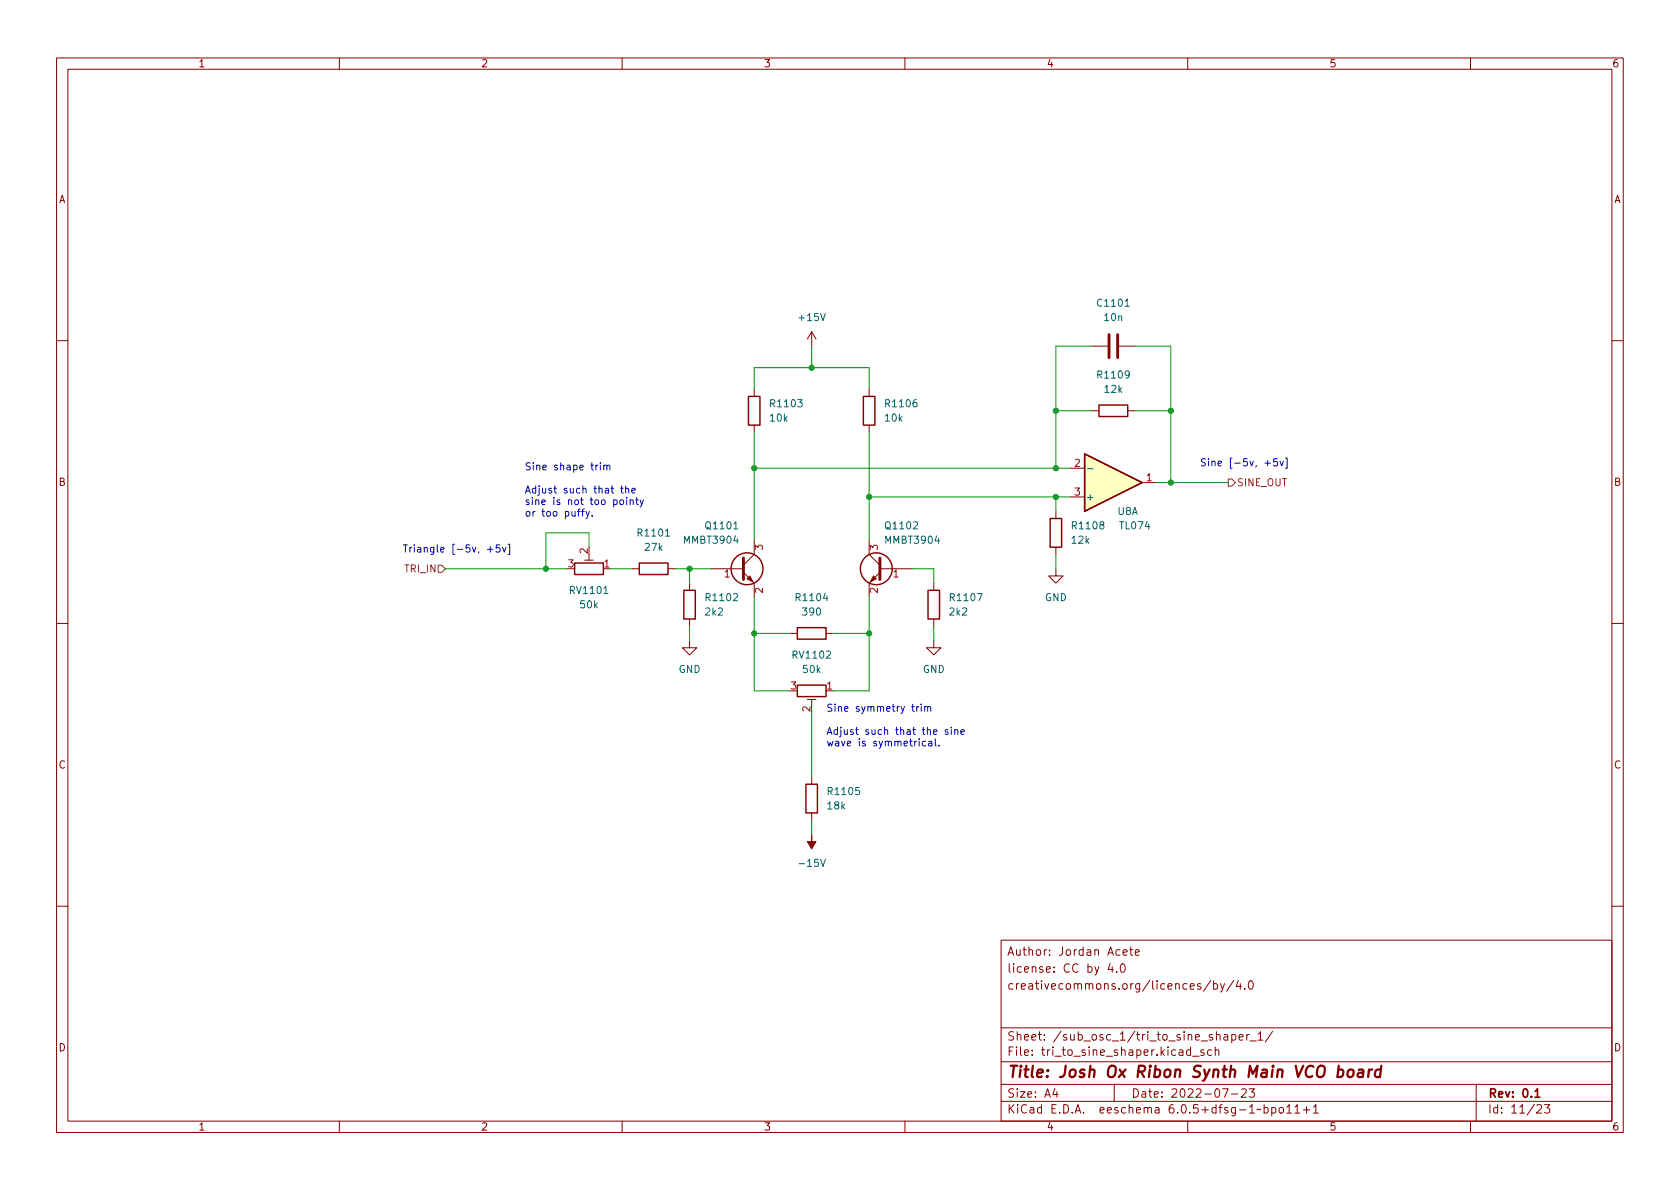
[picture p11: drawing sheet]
<svg xmlns="http://www.w3.org/2000/svg" width="297mm" height="210mm" viewBox="0 0 297 210" stroke-linecap="round" stroke-linejoin="round" font-family="sans-serif">
<g fill="none" stroke="#840000" stroke-width=".18">
<path d="M10 10.2h277v190.1h-277zM12 12.2h273v186.1h-273zM60 10.2v2M110 10.2v2M160 10.2v2M210 10.2v2M260 10.2v2M143.5 58.7v2.5M143.5 58.7l-.8 1.2M143.5 58.7l.8 1.2M10 60.2h2M133.3 68.8v1.3"/>
<path d="M133.3 75.2v1.2M153.7 68.8v1.3M153.7 75.2v1.2M193 72.6h1.3M193 61.2h2.8M197.9 61.2h2.8M199.4 72.6h1.3M285 60.2h2M103.4 99.1h1.5M104.1 98v1.1M133.3 95.5v2.5l-1.9 1.9M153.7 95.5v2.5l1.9 1.9"/>
<path d="M186.7 90.4v1.3M186.7 96.8v1.2M189.2 82.8h2.6M189.2 87.9h2.6M201.9 85.3h2.6M10 110.2h2M111.8 100.6h1.2M118.1 100.6h1.3M121.9 113.3v1.2h1.3l-1.3 1.3-1.3-1.3h1.3M121.9 103.1v1.3M121.9 109.5v1.2M125.7 100.6h5.7"/>
<path d="M131.4 101.2l1.9 1.9v2.6M139.7 112h1.3M146 112h1.3M155.6 101.2l-1.9 1.9v2.6M155.6 100.6h5.7M165.1 113.3v1.2h-1.3l1.3 1.3 1.3-1.3h-1.3M165.1 103.1v1.3M165.1 109.5v1.2M186.7 100.6v1.2h1.3l-1.3 1.3-1.3-1.3h1.3M285 110.2h2M142.7 123.7h1.6M143.5 123.7v1"/>
<path d="M143.5 137.4v1.3M143.5 143.8v1.2M10 160.2h2M177 166.3h108v32h-108zM196.3 170.4l-.4 1h1M196.6 170.9v1M197.4 171.8v.1M198.2 170.6l.2-.2a.81 .81 0 0 1 .6 .7 .81 .81 0 0 1-.3 .8h-.1a.81 .81 0 0 1-.4-1.3zM198.6 168.4l.7-.1-.1-.3-.4-.1-.2 .2v.8h.6M199.7 167.9h.6M199.9 167.4v1.3l.4 .2M200.7 168.4l.7-.1v-.3l-.5-.1-.2 .2 .1 .8h.6"/>
<path d="M214.1 173.4l-1.3 1.9M214.6 174l.4-.1 .3 .3v.4l-.2 .3h-.5M214.6 173.4v1.5M215.8 173.9l.3 1M216.5 173.9l-.5 1.4-.2 .1M218.1 173.4l-1.2 1.9M218.9 173.4l-.3 1h.9M219.3 173.9v1M220.1 174.8v.1M220.9 173.6l.2-.2a.81 .81 0 0 1 .6 .7 .81 .81 0 0 1-.3 .8h-.2a.81 .81 0 0 1-.3-1.3zM285 160.2h2M60 198.3v2"/>
<path d="M110 198.3v2M160 198.3v2M177 194.8h108M177 191.8h108M177 187.8h108M177 181.8h108M186.5 192.5l-.4 1h1M186.9 193v1M197 191.8v3M210 198.3v2M210.5 185.7l-.4-.1-.3 .3v.4l.1 .3h.6M210.5 185.1v1.5"/>
<path d="M210.9 186.8h1.1M212.9 185.7l-.4-.1-.2 .2 .1 .3 .5 .1v.4h-.6M214.2 185.7l-.4-.1-.3 .3v.4l.1 .3h.6M214.9 185.8l.2-.2 .3 .1 .1 .9M214.9 185.1v1.5M216.1 192.5h1l-.6 1.5M216.4 183h.6l.1 .9M217.1 183.3l-.5 .1a.29 .29 0 0 0-.2 .2 .29 .29 0 0 0 .2 .3h.5M217.7 193.5h1.2M217.8 183l.4-.1 .3 .3v.4l-.1 .3h-.6M217.8 182.9v1.5M219.1 183.4l.7-.1-.1-.3-.4-.1-.2 .2v.8h.6"/>
<path d="M219.5 192.7l.6-.2 .2 .2 .1 .3-1 1h1M220.4 182.9v1M220.9 192.5h.9l-.5 .6 .4 .1v.7l-.2 .1h-.4l-.2-.1M220.9 182.9l-.3 .1-.2 .2M221 184.1h1.1M222.4 182.9l.5-.5v1.5M222.4 183.9h.9M223.5 195.9l.4-.1 .3 .3v.4l-.1 .3h-.6M223.5 195.3v1.5M224.9 195.9l.4-.1 .3 .3v.4l-.2 .3h-.5M224.9 195.8v1.5M225 182.4l-1.3 1.9"/>
<path d="M226.3 195.9l.3-.1 .3 .3v.4l-.3 .3h-.3l-.2-.3v-.4zM227.5 195.8l.4-.5v1.5M227.5 196.8h.9M228.9 195.8l.5-.5v1.5M228.9 196.8h.9M230.4 196.3h1.2M231 195.7v1.1M232.2 195.8l.4-.5v1.5M232.2 196.8h.9M260 198.3v2M261 191.8v6.5M271.7 195.5l.6-.2 .2 .2 .1 .3-.9 1h.9"/>
<path d="M273.1 195.3h.9l-.5 .6 .4 .1v.7l-.2 .1h-.4l-.2-.1"/>
</g>
<path d="M271.4 193l.4-.5v1.5M271.4 194h.9" fill="none" stroke="#840000" stroke-width=".3"/>
<path d="M236.6 189.2l.2-.1 .6 .1 .1 .3v.6a.66 .66 0 0 1-1 .3M238.4 189.3a.52 .52 0 0 1 .5-.2 .52 .52 0 0 1 .4 .4v.6a.55 .55 0 0 1-.5 .4 .55 .55 0 0 1-.6-.4zM240.2 189.2l.2-.1 .6 .1-.1 1.3M241 189.6l-.6 .1a.4 .4 0 0 0-.4 .3 .4 .4 0 0 0 .3 .5l.7-.1M242.1 189.1l-.2 1.4M242.6 189.1l-.4 .1-.2 .3M244.1 189.2a.66 .66 0 0 0-.9 .3l-.1 .6 .1 .3 .2 .1 .6-.1M244.2 188.5l-.2 2" fill="none" stroke="#840000" stroke-width=".4"/>
<g fill="none" stroke="#840000" stroke-width=".25">
<path d="M132.3 70.1h2.1v5.1h-2.1zM152.7 70.1h2v5.1h-2zM194.3 71.6h5.1v2.1h-5.1zM101.6 99.6h5.1v2h-5.1zM113 99.6h5.1v2h-5.1zM185.7 91.7h2v5.1h-2zM191.8 80.3l10.1 5-10.1 5.1zM120.9 104.4h2v5.1h-2zM141 111h5v2h-5zM164.1 104.4h2v5.1h-2zM141 121.2h5v2h-5zM142.5 138.7h2v5.1h-2z"/>
<circle cx="132.1" cy="100.6" r="2.82"/>
<circle cx="154.9" cy="100.6" r="2.82"/>
</g>
<g fill="#840000" stroke="#840000" stroke-width=".18">
<path d="M143.5 147.6v1.2h.8l-.8 1.3-.8-1.3h.8z"/>
<path d="M154.4 101.8l.5 .6-1 .5z"/>
<path d="M132.1 102.4l.5-.6 .5 1.1z"/>
</g>
<path d="M196.1 59.2v4M197.6 59.2v4M131.4 98.7v3.8M155.6 98.7v3.8" fill="none" stroke="#840000" stroke-width=".51"/>
<path d="M191.8 80.3l10.1 5-10.1 5.1z" fill="#ffffc2" stroke="#ffffc2" stroke-width=".18"/>
<path d="M192.3 82.9h.9" fill="none" stroke="#006464" stroke-width=".18"/>
<path d="M77.5 99.9h.6l.6 .7-.6 .6h-.6zM217.2 84.7h.6l.6 .6-.6 .7h-.6z" fill="none" stroke="#725600" stroke-width=".18"/>
<g fill="none" stroke="#0000c2" stroke-width=".18">
<path d="M86.2 97.1h1M86.7 96.7v.9M88.4 96.4h-.6l-.1 .6 .2-.2 .4 .1 .1 .2v.4l-.2 .1-.5-.1M88.9 96.8l.3 .8 .3-.8M89.8 96.2h.3v1.9h-.3M102.1 90.4h.5M102.6 90l-.3 .2v1.1M102.8 90.4h.5M103.3 90l-.3 .2v1.1M103.6 90.4l.3 .9M104.2 90.4l-.4 1.2-.2 .1M104.7 91.2v.1"/>
<path d="M105.7 82.3l-.3 .2M106.2 81.8v.2M106.2 82.3v.8M106.8 82.4l.1-.1h.3l.1 .8M106.8 82.3v.8M107.3 82.4l.2-.1h.3v.8M109.7 88.5l.1-.1 .4 .1 .1 .5-.2 .2h-.3l-.1-.1zM109.7 86.3h.5M109.9 85.9v1.1l.3 .2M110.6 86.5l.2-.2 .3 .1 .1 .8M110.6 85.9v1.3M110.8 88v.1"/>
<path d="M110.8 88.4v.8M111.4 88.5l.2-.1h.3l.1 .8M111.4 88.4v.8M111.7 86.8l.6-.2v-.2l-.4-.1-.2 .2 .1 .6h.5M112.4 88.4h.5M112.6 88v1.1l.3 .1M113.2 88.4l.3 .8M113.8 88.4l-.5 1.1-.1 .2M223.7 81.9h.9M224.1 81.4v1M225.8 81.1h-.6v.6l.2-.1 .4 .1 .1 .1-.1 .5-.1 .1-.5-.1M226.3 81.5l.3 .9 .3-.9"/>
<path d="M227.3 81h.3v1.8h-.3M162.1 124.9v.9M162.5 124.9l-.4 .3M162.9 124.5v.1M162.9 124.9v.9M163.5 125.1l.2-.2 .3 .1v.8M163.5 124.9v.9M163.7 131.1h-.4l-.2 .2 .1 .6h.5M164 125.1l.2-.2 .3 .1 .1 .8M164.2 131.1h.5l.1 .8M164.8 131.4h-.5l-.2 .2 .2 .3h.5M165.4 130.6v1.1l.1 .2"/>
<path d="M166 131.8v.1M167.6 129.1l-.3-.1-.2 .2 .1 .2 .4 .1v.3h-.5M168.2 128.6v.1M168.2 129v.9M168.8 129.1l.2-.1 .3 .1v.8M168.8 129v.9M169.9 129.5l.6-.2-.1-.2-.3-.1-.2 .2 .1 .6h.4"/>
</g>
<g fill="none" stroke="#009600" stroke-width=".18">
<path d="M133.3 68.8v-3.8h20.4v3.8M133.3 76.4v19.1M143.5 61.2v3.8M153.7 76.4v19.1M186.7 72.6h6.3M193 61.2h-6.3v21.6M200.7 61.2h6.3v24.1M200.7 72.6h6.3M104.1 96.8v-2.6h-7.6v6.4M133.3 82.8h55.9M153.7 87.9h35.5M186.7 87.9v2.5"/>
<path d="M186.7 98v2.6M204.5 85.3h12.7M78.7 100.6h21.6M107.9 100.6h3.9M119.4 100.6h6.3M121.9 100.6v2.5M121.9 110.7v2.6M133.3 105.7v16.5h6.4M133.3 112h6.4M147.3 112h6.4M153.7 105.7v16.5h-6.4M161.3 100.6h3.8v2.5"/>
<path d="M165.1 110.7v2.6M143.5 126v11.4M143.5 145v2.6"/>
</g>
<g fill="#009600" stroke="#009600" stroke-width=".18">
<circle cx="133.3" cy="82.8" r=".46"/>
<circle cx="121.9" cy="100.6" r=".46"/>
<circle cx="153.7" cy="112" r=".46"/>
<circle cx="153.7" cy="87.9" r=".46"/>
<circle cx="96.5" cy="100.6" r=".46"/>
<circle cx="133.3" cy="112" r=".46"/>
<circle cx="186.7" cy="87.9" r=".46"/>
<circle cx="186.7" cy="82.8" r=".46"/>
<circle cx="186.7" cy="72.6" r=".46"/>
<circle cx="207" cy="72.6" r=".46"/>
<circle cx="207" cy="85.3" r=".46"/>
<circle cx="143.5" cy="65" r=".46"/>
</g>
<text font-size="2.8" fill="#840000" x="178" y="190.6">Title: Josh Ox Ribon Synth Main VCO board</text>
<g font-size="2.1" fill="#840000">
<text x="178" y="172">license: CC by 4.0</text>
<text x="178" y="169">Author: Jordan Acete</text>
<text x="178" y="175">creativecommons.org/licences/by/4.0</text>
<text x="178" y="184">Sheet: /sub_osc_1/tri_to_sine_shaper_1/</text>
<text x="178" y="186.7">File: tri_to_sine_shaper.kicad_sch</text>
<text x="178" y="196.9">KiCad E.D.A. eeschema 6.0.5+dfsg-1~bpo11+1</text>
<text x="178" y="194.1">Size: A4</text>
<text x="200" y="194.1">Date: 2022-07-23</text>
<text x="263" y="194.1">Rev: 0.1</text>
<text x="263" y="196.9">Id: 11/23</text>
</g>
<g font-size="1.8" fill="#840000">
<text x="35" y="11.9">1</text>
<text x="85" y="11.9">2</text>
<text x="135" y="11.9">3</text>
<text x="185" y="11.9">4</text>
<text x="235" y="11.9">5</text>
<text x="285" y="11.9">6</text>
<text x="10.3" y="35.9">A</text>
<text x="285.3" y="35.9">A</text>
<text x="10.3" y="85.9">B</text>
<text x="285.3" y="85.9">B</text>
<text x="10.3" y="135.9">C</text>
<text x="285.3" y="135.9">C</text>
<text x="10.3" y="185.9">D</text>
<text x="285.3" y="185.9">D</text>
<text x="35" y="199.9">1</text>
<text x="85" y="199.9">2</text>
<text x="135" y="199.9">3</text>
<text x="185" y="199.9">4</text>
<text x="235" y="199.9">5</text>
<text x="285" y="199.9">6</text>
</g>
<g font-size="1.8" fill="#006464">
<text x="141.4" y="56.8">+15V</text>
<text x="194.2" y="54.2">C1101</text>
<text x="195.3" y="56.8">10n</text>
<text x="194.2" y="66.9">R1109</text>
<text x="195.4" y="69.5">12k</text>
<text x="136.2" y="74.5">10k</text>
<text x="136.4" y="72">R1103</text>
<text x="156.5" y="74.5">10k</text>
<text x="156.7" y="72">R1106</text>
<text x="191.9" y="88.5">+</text>
<text x="113" y="94.9">R1101</text>
<text x="125" y="93.6">Q1101</text>
<text x="156.7" y="93.6">Q1102</text>
<text x="189.8" y="93.6">R1108</text>
<text x="197.6" y="91.1">U8A</text>
<text x="198.1" y="93.6">TL074</text>
<text x="114.1" y="97.4">27k</text>
<text x="121.1" y="96.1">MMBT3904</text>
<text x="156.7" y="96.1">MMBT3904</text>
<text x="189.6" y="96.1">12k</text>
<text x="100.9" y="105">RV1101</text>
<text x="102.7" y="107.6">50k</text>
<text x="125" y="106.3">R1102</text>
<text x="140.9" y="106.3">R1104</text>
<text x="168.2" y="106.3">R1107</text>
<text x="184.7" y="106.3">GND</text>
<text x="124.8" y="108.8">2k2</text>
<text x="142" y="108.8">390</text>
<text x="168" y="108.8">2k2</text>
<text x="120" y="119">GND</text>
<text x="140.3" y="116.5">RV1102</text>
<text x="142" y="119">50k</text>
<text x="163.1" y="119">GND</text>
<text x="146.4" y="143.1">18k</text>
<text x="146.6" y="140.6">R1105</text>
<text x="141.6" y="153.3">-15V</text>
</g>
<g font-size="1.8" fill="#0000c2">
<text x="92.7" y="83.2">Sine shape trim</text>
<text x="212.1" y="82.4">Sine [-5v, +5v]</text>
<text x="92.7" y="87.2">Adjust such that the</text>
<text x="92.7" y="89.3">sine is not too pointy</text>
<text x="92.7" y="91.3">or too puffy.</text>
<text x="71.1" y="97.7">Triangle [-5v, +5v]</text>
<text x="146" y="125.8">Sine symmetry trim</text>
<text x="146" y="129.9">Adjust such that the sine</text>
<text x="146" y="132">wave is symmetrical.</text>
</g>
<g font-size="1.8" fill="#a90000">
<text x="190" y="82.5">2</text>
<text x="190" y="87.6">3</text>
<text x="202.7" y="85.1">1</text>
<text x="100.5" y="100.3">3</text>
<text x="103.9" y="97.9" transform="rotate(-90 103.9 97.9)">2</text>
<text x="106.8" y="100.3">1</text>
<text x="134.9" y="97.3" transform="rotate(-90 134.9 97.3)">3</text>
<text x="155.2" y="97.3" transform="rotate(-90 155.2 97.3)">3</text>
<text x="128.1" y="102.1">1</text>
<text x="134.9" y="104.9" transform="rotate(-90 134.9 104.9)">2</text>
<text x="155.2" y="104.9" transform="rotate(-90 155.2 104.9)">2</text>
<text x="157.9" y="102.1">1</text>
<text x="139.8" y="121.9">3</text>
<text x="143.3" y="125.8" transform="rotate(-90 143.3 125.8)">2</text>
<text x="146.2" y="121.9">1</text>
</g>
<g font-size="1.8" fill="#725600">
<text x="218.6" y="86">SINE_OUT</text>
<text x="71.7" y="101.2">TRI_IN</text>
</g>
</svg>
